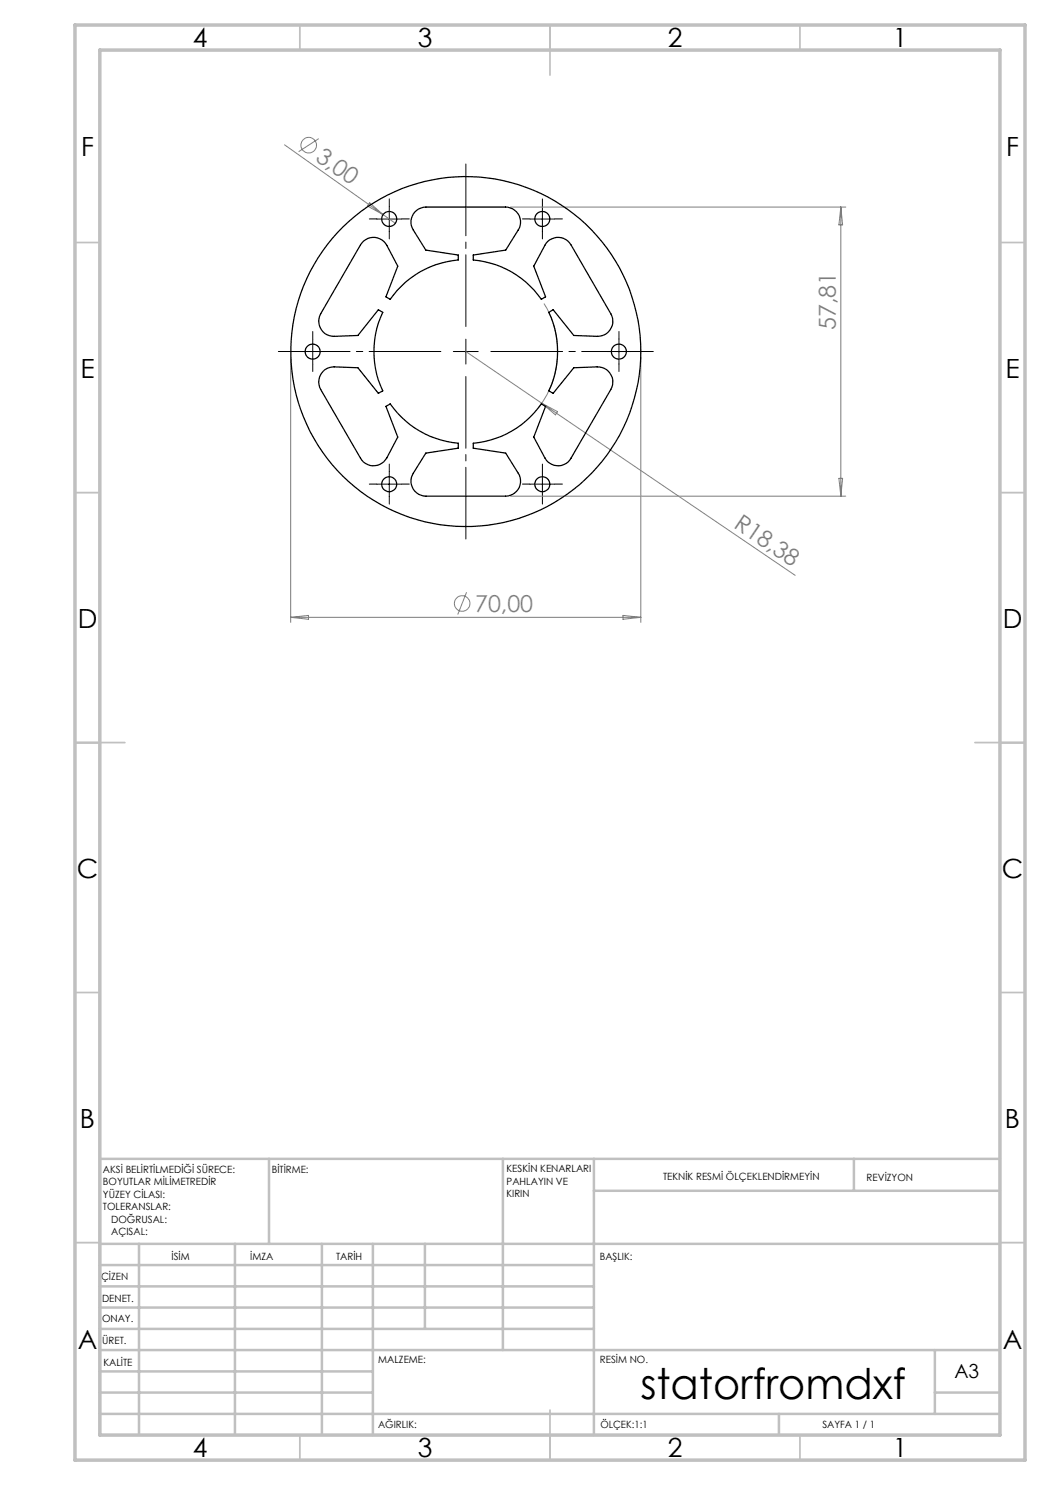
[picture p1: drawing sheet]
<svg xmlns="http://www.w3.org/2000/svg" width="210mm" height="297mm" viewBox="0 0 210 297" stroke-linecap="round" stroke-linejoin="round" font-family="sans-serif">
<g fill="none" stroke="#808080" stroke-width=".2">
<path d="M56.9 29l22.2 15.7M63.7 27.7l-4 2.6M73.9 40.6l2.7 2.3-3.1-1.7zM102.1 41.4h67.1M168.2 41.4v57.8M168.2 41.4l.3 3.6h-.7zM58.1 71.3v53.2M93.2 70.3l15.1 10.3M108.8 60.7a18.3 18.3 0 0 1-1 20.8M128.2 71.3v53.2M102.1 99.2h67.1M108.3 80.6l50.7 34.5"/>
<path d="M108.3 80.6l3.2 1.7-.4 .7zM167.8 95.7h.7l-.3 3.5zM93.3 118.5l-1.8 4.4M58.1 123.5h70.1M58.1 123.5l3.6-.4v.8zM124.6 123.1l3.6 .4-3.6 .4z"/>
<circle cx="61.7" cy="29" r="1.56"/>
<circle cx="92.4" cy="120.7" r="1.56"/>
</g>
<path d="M88.2 70.3h-32.5M93.2 65.3v-32.5M93.2 75.3v32.5M98.2 70.3h32.5" fill="none" stroke="#000" stroke-width=".2" stroke-dasharray="15.2 1.3 1.3 1.3" stroke-dashoffset=".9"/>
<g fill="none" stroke="#000" stroke-width=".2" stroke-dasharray="15.2 1.3 1.3 1.3">
<path d="M75.4 43.8h-1.5M77.9 41.3v-1.5M77.9 46.3v1.5M80.4 43.8h1.5M106 43.8h-1.5M108.5 41.3v-1.5M108.5 46.3v1.5M111 43.8h1.5M60.1 70.3h-1.5M62.6 67.8v-1.5M62.6 72.8v1.5M65.1 70.3h1.5"/>
<path d="M121.3 70.3h-1.5M123.8 67.8v-1.5M123.8 72.8v1.5M126.3 70.3h1.5M75.4 96.8h-1.5M77.9 94.3v-1.5M77.9 99.3v1.5M80.4 96.8h1.5M106 96.8h-1.5M108.5 94.3v-1.5M108.5 99.3v1.5M111 96.8h1.5"/>
</g>
<g fill="none" stroke="#000" stroke-width=".2">
<path d="M75.4 43.8h4.9M77.9 41.3v5M106 43.8h4.9M108.5 41.3v5M60 70.3h5M62.5 67.8v5M90.7 70.3h4.9M93.2 67.8v5M121.3 70.3h5M123.8 67.8v5M75.4 96.8h4.9M77.9 94.3v5"/>
<path d="M106 96.8h4.9M108.5 94.3v5"/>
</g>
<g fill="none" stroke="#c0c0c0" stroke-width=".35">
<path d="M60 5v5M110 5v10M160 5v5M15 48.5h5M200 48.5h5M15 98.5h5M200 98.5h5M15 148.5h10M195 148.5h10M15 198.5h5M200 198.5h5M15 248.5h5"/>
<path d="M200 248.5h5M60 287v5M110 282v10M160 287v5"/>
</g>
<g fill="none" stroke="#c0c0c0" stroke-width=".5">
<path d="M53.8 231.8v17M100.6 231.8v38.2M118.8 231.8v55.2M118.8 238.2h81.2M170.8 231.8v6.4M200 231.8h-180v55.2M20 248.8h180M20 257.3h98.8M20 253h98.8M27.8 248.8v38.2M47 248.8v38.2M64.4 248.8v38.2"/>
<path d="M74.6 248.8v38.2M85 248.8v17M20 265.8h98.8M20 261.5h98.8M20 278.5h54.6M20 274.3h54.6M20 270h180M187 278.5h13M187 270v12.8M20 282.8h180M155.8 282.8v4.2"/>
</g>
<path d="M15 5h190v287h-190zM20 10h180v277h-180z" fill="none" stroke="#c0c0c0" stroke-width=".7"/>
<g fill="none" stroke="#000" stroke-width=".25">
<path d="M72.7 48.2a3 3 0 0 1 4.7 .9l2.2 4.1-2.4 6.2 .8 .5a18.4 18.4 0 0 1 13.7-7.9v-1l-6.5-1-2.5-4a3 3 0 0 1 2.5-4.6h15.9a2.99 2.99 0 0 1 2.5 4.6l-2.5 4-6.4 1v1a18.4 18.4 0 0 1 13.6 7.9l.8-.5-2.3-6.2 2.2-4.1a2.97 2.97 0 0 1 5.2-.1l8 13.8a3 3 0 0 1-2.7 4.5l-4.7-.2-4.2-5.2-.9 .6a18.3 18.3 0 0 1 0 15.7l.9 .5 4.2-5.1 4.7-.2a3 3 0 0 1 2.7 4.5l-8 13.7a2.97 2.97 0 0 1-5.2 0l-2.2-4.2 2.3-6.1-.8-.5a18.6 18.6 0 0 1-13.6 7.8v1l6.4 1 2.5 4a2.98 2.98 0 0 1-2.5 4.6h-15.9a2.99 2.99 0 0 1-2.5-4.6l2.5-4 6.5-1v-1a18.6 18.6 0 0 1-13.7-7.8l-.8 .5 2.4 6.1-2.2 4.2a3 3 0 0 1-5.3 0l-8-13.7a3 3 0 0 1 2.8-4.5l4.7 .2 4.1 5.1 .9-.5a18.3 18.3 0 0 1 0-15.7l-.9-.6-4.1 5.2-4.7 .2a3 3 0 0 1-2.8-4.5l8-13.8z"/>
<circle cx="77.8" cy="43.8" r="1.5"/>
<circle cx="108.5" cy="43.8" r="1.5"/>
<circle cx="62.5" cy="70.3" r="1.5"/>
<circle cx="93.2" cy="70.3" r="35"/>
<circle cx="123.8" cy="70.3" r="1.5"/>
<circle cx="77.8" cy="96.8" r="1.49"/>
<circle cx="108.5" cy="96.8" r="1.49"/>
</g>
<text font-size="8.5" x="128.1" y="279.7">statorfromdxf</text>
<g font-size="5.3">
<text x="38.5" y="9.5">4</text>
<text x="83.5" y="9.5">3</text>
<text x="133.6" y="9.5">2</text>
<text x="178.6" y="9.5">1</text>
<text x="16.2" y="31.3">F</text>
<text x="201.2" y="31.3">F</text>
<text x="16.1" y="75.5">E</text>
<text x="201.1" y="75.5">E</text>
<text x="15.5" y="125.5">D</text>
<text x="200.5" y="125.5">D</text>
<text x="15.4" y="175.5">C</text>
<text x="200.4" y="175.5">C</text>
<text x="16" y="225.5">B</text>
<text x="201" y="225.5">B</text>
<text x="15.5" y="269.8">A</text>
<text x="200.5" y="269.8">A</text>
<text x="38.5" y="291.5">4</text>
<text x="83.5" y="291.5">3</text>
<text x="133.6" y="291.5">2</text>
<text x="178.6" y="291.5">1</text>
</g>
<g font-size="4.7" fill="#808080">
<text x="62.9" y="31.9" transform="rotate(35 62.9 31.9)">3,00</text>
<text x="167.2" y="66" transform="rotate(-90 167.2 66)">57,81</text>
<text x="146.6" y="105.4" transform="rotate(34 146.6 105.4)">R18,38</text>
<text x="95" y="122.4">70,00</text>
</g>
<text font-size="3.9" x="190.9" y="275.5">A3</text>
<g font-size="2">
<text x="20.6" y="234.6">AKSİ BELİRTİLMEDİĞİ SÜRECE:</text>
<text x="20.6" y="237.1">BOYUTLAR MİLİMETREDİR</text>
<text x="20.6" y="239.6">YÜZEY CİLASI:</text>
<text x="54.4" y="234.6">BİTİRME:</text>
<text x="101.3" y="234.5">KESKİN KENARLARI</text>
<text x="101.3" y="237">PAHLAYIN VE</text>
<text x="101.3" y="239.5">KIRIN</text>
<text x="132.6" y="236">TEKNİK RESMİ ÖLÇEKLENDİRMEYİN</text>
<text x="173.3" y="236.2">REVİZYON</text>
<text x="20.6" y="242.1">TOLERANSLAR:</text>
<text x="22.2" y="244.6">DOĞRUSAL:</text>
<text x="22.2" y="247.1">AÇISAL:</text>
<text x="34.3" y="252">İSİM</text>
<text x="50" y="251.9">İMZA</text>
<text x="67.2" y="251.9">TARİH</text>
<text x="120" y="251.9">BAŞLIK:</text>
<text x="20.2" y="256.1">ÇİZEN</text>
<text x="20.4" y="260.3">DENET.</text>
<text x="20.4" y="264.4">ONAY.</text>
<text x="20.5" y="268.8">ÜRET.</text>
<text x="20.7" y="273.1">KALİTE</text>
<text x="75.7" y="272.5">MALZEME:</text>
<text x="120" y="272.5">RESİM NO.</text>
<text x="75.6" y="285.5">AĞIRLIK:</text>
<text x="120.1" y="285.6">ÖLÇEK:1:1</text>
<text x="164.5" y="285.6">SAYFA 1 / 1</text>
</g>
</svg>
